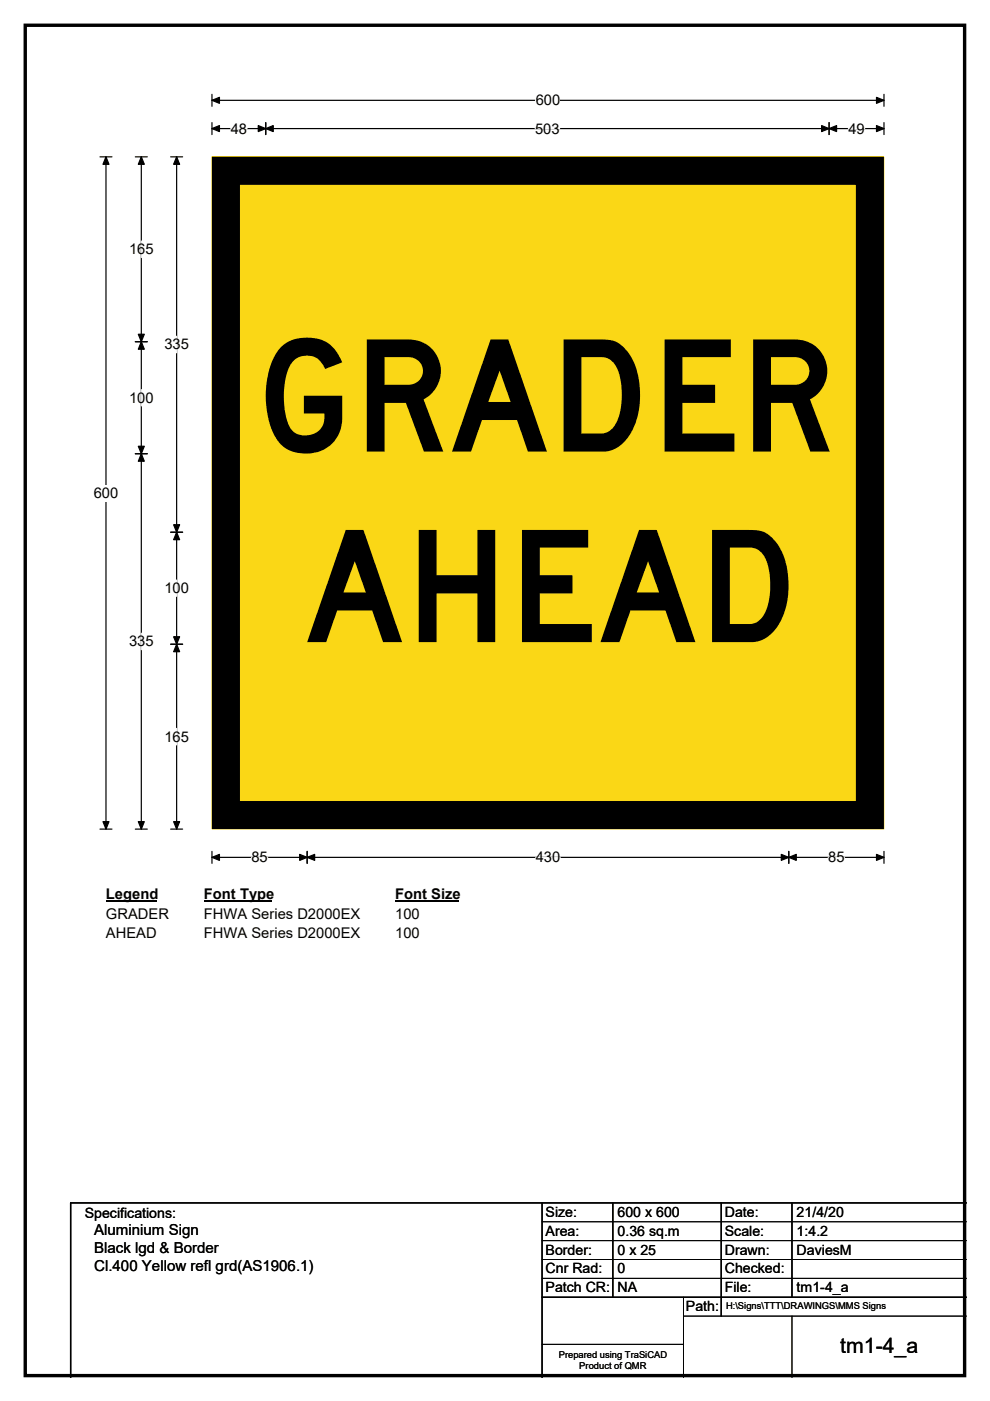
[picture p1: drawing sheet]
<svg xmlns="http://www.w3.org/2000/svg" width="210mm" height="297mm" viewBox="0 0 210 297" stroke-linecap="round" stroke-linejoin="round" font-family="sans-serif">
<path d="M5.4 5.4h199.2v286.3h-199.2z" fill="none" stroke="#000" stroke-width=".72"/>
<path d="M45 21.3h142.5M45 20v2.5M187.5 20v2.5" fill="none" stroke="#000" stroke-width=".25"/>
<path d="M45 21.3l1.5-.7v1.3zM185.9 20.6l1.6 .7-1.6 .6z" fill="#000" stroke="#000" stroke-width=".25"/>
<path d="M113.6 19.5h5.2v3.5h-5.2z" fill="#fff"/>
<g fill="none" stroke="#000" stroke-width=".25">
<path d="M21.2 33.3h2.5M22.5 33.3v142.5M45 27.3h142.5M45 26v2.5M56.4 26v2.5M175.9 26v2.5M187.5 26v2.5M21.2 175.8h2.5M45 180.5v2.5M45 181.8h142.5M65.2 180.5v2.5M167.3 180.5v2.5"/>
<path d="M187.5 180.5v2.5"/>
</g>
<g fill="#000" stroke="#000" stroke-width=".25">
<path d="M22.5 33.3l.6 1.5h-1.3zM45 27.3l1.5-.7v1.3zM56.4 27.3l1.6-.7v1.3zM54.8 26.6l1.6 .7-1.6 .6zM174.3 26.6l1.6 .7-1.6 .6zM175.9 27.3l1.5-.7v1.3zM185.9 26.6l1.6 .7-1.6 .6zM21.8 174.2h1.3l-.6 1.6zM45 181.8l1.5-.7v1.3zM65.2 181.8l1.5-.7v1.3zM63.6 181.1l1.6 .7-1.6 .6zM165.7 181.1l1.6 .7-1.6 .6z"/>
<path d="M167.3 181.8l1.6-.7v1.3zM185.9 181.1l1.6 .7-1.6 .6z"/>
</g>
<path d="M48.9 27.3h3.5M113.5 27.3h5.2M179.9 27.3h3.5M53.3 181.8h3.5M113.6 181.8h5.2M175.7 181.8h3.4" fill="none" stroke="#fff" stroke-width=".25"/>
<path d="M19.9 102.8h5.2v3.5h-5.2z" fill="#fff"/>
<path d="M28.7 33.3h2.5M30 33.3v142.5M36.2 33.3h2.5M37.5 33.3v142.5M28.7 72.5h2.5M28.7 96.2h2.5M36.2 112.8h2.5M36.2 136.6h2.5M28.7 175.8h2.5M36.2 175.8h2.5" fill="none" stroke="#000" stroke-width=".25"/>
<path d="M30 33.3l.6 1.5h-1.3zM37.5 33.3l.6 1.5h-1.3zM30 72.5l.6 1.5h-1.3zM29.3 70.9h1.3l-.6 1.6zM29.3 94.6h1.3l-.6 1.6zM30 96.2l.6 1.6h-1.3zM37.5 112.8l.6 1.6h-1.3zM36.8 111.3h1.3l-.6 1.5zM36.8 135h1.3l-.6 1.6zM37.5 136.6l.6 1.6h-1.3zM29.3 174.2h1.3l-.6 1.6zM36.8 174.2h1.3l-.6 1.6z" fill="#000" stroke="#000" stroke-width=".25"/>
<path d="M30 51.1v3.5M37.5 71.3v3.5M30 82.6v3.5M30 134.2v3.6M37.5 123v3.4M37.5 154.4v3.5" fill="none" stroke="#fff" stroke-width=".25"/>
<path d="M22.5 187.8h10.7v3.5h-10.7z" fill="#fff"/>
<path d="M22.5 191.1h10.7" fill="none" stroke="#000" stroke-width=".32"/>
<path d="M43.3 187.8h14.4v3.5h-14.4z" fill="#fff"/>
<path d="M43.3 191.1h14.4" fill="none" stroke="#000" stroke-width=".32"/>
<path d="M83.8 187.8h13.5v3.5h-13.5z" fill="#fff"/>
<path d="M83.8 191.1h13.5" fill="none" stroke="#000" stroke-width=".32"/>
<g fill="#fff">
<path d="M22.5 192h13.3v3.5h-13.3z"/>
<path d="M43.3 192h33v3.5h-33z"/>
<path d="M83.8 192h5.2v3.5h-5.2z"/>
<path d="M22.4 196.2h10.8v3.4h-10.8z"/>
<path d="M43.3 196.2h33v3.4h-33z"/>
<path d="M83.8 196.2h5.2v3.4h-5.2z"/>
</g>
<path d="M45 33.3h142.5v142.5h-142.5z" fill="#fad716"/>
<path d="M45 33.3h142.5v142.5h-142.5z" fill="none" stroke="#fad716" stroke-width=".21"/>
<path d="M47.9 36.2h136.6v136.6h-136.6z" fill="none" stroke="#000" stroke-width="5.9"/>
<path d="M115 255v37M130 255v20M153 255v24M168 255v20M205 255h-190v37M115 275h90" fill="none" stroke="#000" stroke-width=".3"/>
<path d="M115 259h90M115 263h90M115 267h90M115 271h90M145 279h60M145 275v17M168 279v13M115 285h30" fill="none" stroke="#000" stroke-width=".21"/>
<g font-size="33">
<text x="54" y="95.8">GRADER</text>
<text x="64.5" y="136.1">AHEAD</text>
</g>
<text font-size="4.5" x="178.2" y="286.9">tm1-4_a</text>
<g font-size="3.2">
<text x="20" y="261.9">Aluminium Sign</text>
<text x="20" y="265.7">Black lgd &amp; Border</text>
<text x="20" y="269.6">Cl.400 Yellow refl grd(AS1906.1)</text>
</g>
<g font-size="3.1">
<text x="113.6" y="22.3">600</text>
<text x="48.9" y="28.3">48</text>
<text x="113.5" y="28.3">503</text>
<text x="179.9" y="28.3">49</text>
<text x="27.4" y="53.9">165</text>
<text x="34.9" y="74.1">335</text>
<text x="27.4" y="85.4">100</text>
<text x="19.9" y="105.6">600</text>
<text x="34.9" y="125.8">100</text>
<text x="27.4" y="137">335</text>
<text x="34.9" y="157.2">165</text>
<text x="53.3" y="182.8">85</text>
<text x="113.6" y="182.8">430</text>
<text x="175.7" y="182.8">85</text>
<text x="22.5" y="190.6">Legend</text>
<text x="43.3" y="190.6">Font Type</text>
<text x="83.8" y="190.6">Font Size</text>
<text x="22.5" y="194.8">GRADER</text>
<text x="43.3" y="194.8">FHWA Series D2000EX</text>
<text x="83.8" y="194.8">100</text>
<text x="22.5" y="198.9">AHEAD</text>
<text x="43.3" y="198.9">FHWA Series D2000EX</text>
<text x="83.8" y="198.9">100</text>
</g>
<g font-size="3">
<text x="115.7" y="258">Size:</text>
<text x="131" y="258">600 x 600</text>
<text x="153.7" y="258">Date:</text>
<text x="169" y="258">21/4/20</text>
<text x="18" y="258.2">Specifications:</text>
<text x="115.7" y="262">Area:</text>
<text x="131" y="262">0.36 sq.m</text>
<text x="153.7" y="262">Scale:</text>
<text x="169" y="262">1:4.2</text>
<text x="115.7" y="266">Border:</text>
<text x="115.7" y="270">Cnr Rad:</text>
<text x="131" y="266">0 x 25</text>
<text x="131" y="270">0</text>
<text x="153.7" y="266">Drawn:</text>
<text x="153.7" y="270">Checked:</text>
<text x="169" y="266">DaviesM</text>
<text x="115.7" y="274">Patch CR:</text>
<text x="131" y="274">NA</text>
<text x="153.7" y="274">File:</text>
<text x="169" y="274">tm1-4_a</text>
<text x="145.5" y="278">Path:</text>
</g>
<g font-size="2">
<text x="154" y="277.6">H:\Signs\TTT\DRAWINGS\MMS Signs</text>
<text x="118.5" y="287.8">Prepared using TraSiCAD</text>
<text x="122.9" y="290.2">Product of QMR</text>
</g>
</svg>
